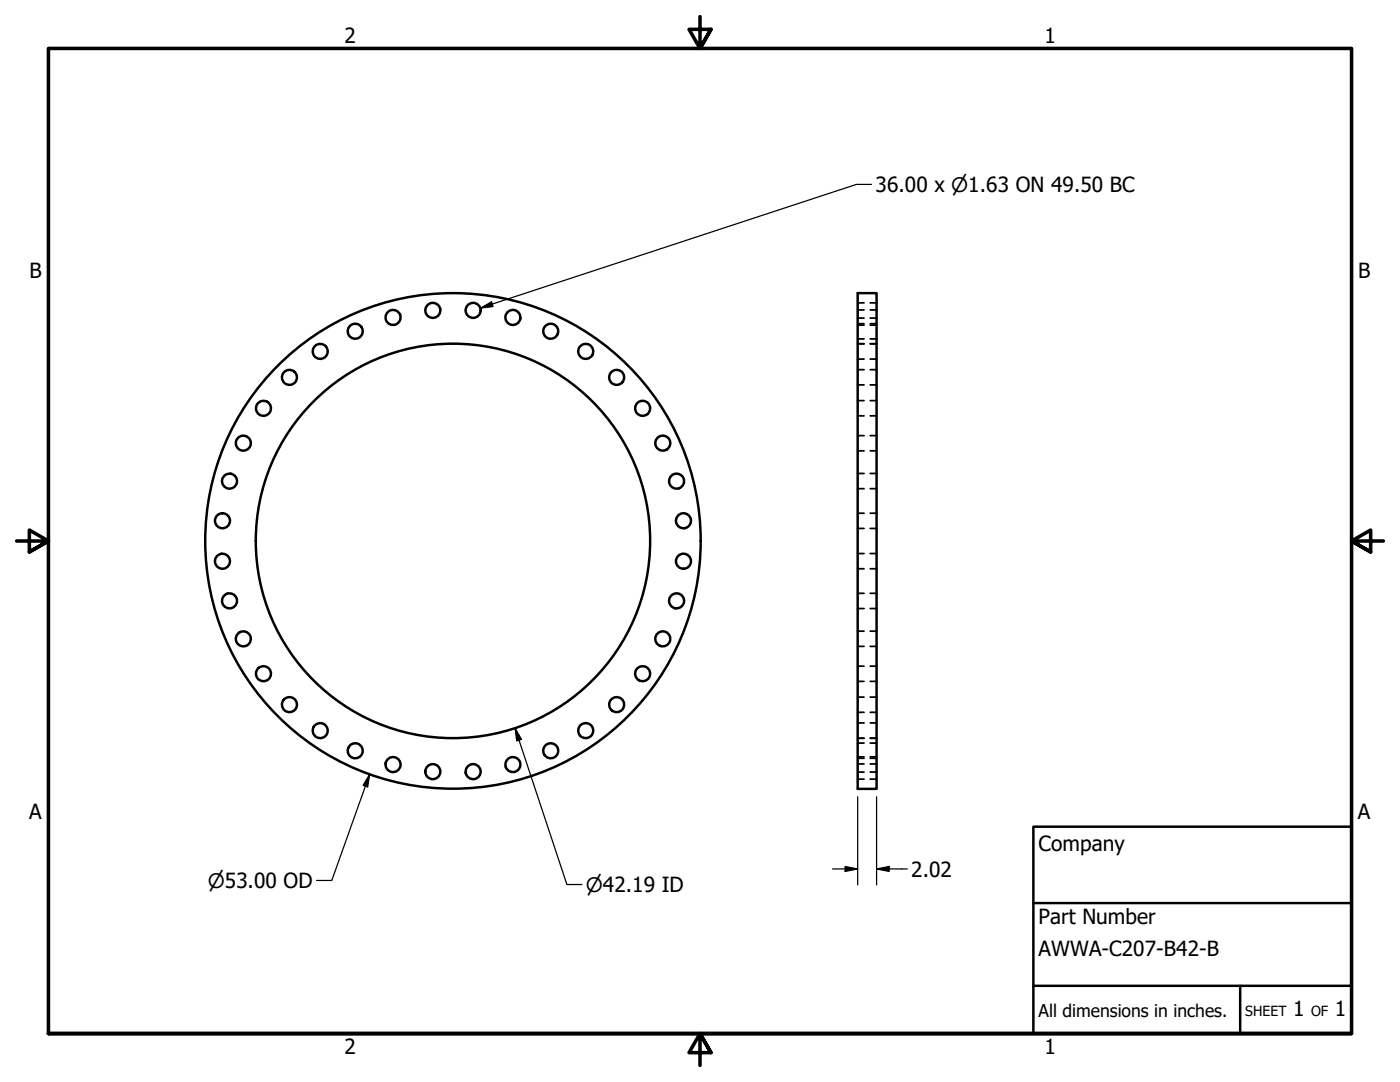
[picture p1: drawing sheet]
<svg xmlns="http://www.w3.org/2000/svg" width="279mm" height="216mm" viewBox="0 0 279 216" stroke-linecap="round" stroke-linejoin="round" font-family="sans-serif">
<!-- layer: Visible (ANSI) -->
<g fill="none" stroke="#000" stroke-width=".49">
<path d="M171.2 58.5h3.7v98.9h-3.7z"/>
<circle cx="57.8" cy="75.3" r="1.5"/>
<circle cx="63.9" cy="70.1" r="1.5"/>
<circle cx="70.9" cy="66.1" r="1.5"/>
<circle cx="78.4" cy="63.3" r="1.5"/>
<circle cx="86.4" cy="61.9" r="1.5"/>
<circle cx="94.4" cy="61.9" r="1.5"/>
<circle cx="102.4" cy="63.3" r="1.5"/>
<circle cx="109.9" cy="66.1" r="1.5"/>
<circle cx="116.9" cy="70.1" r="1.5"/>
<circle cx="123.1" cy="75.3" r="1.5"/>
<circle cx="45.8" cy="96" r="1.5"/>
<circle cx="48.6" cy="88.4" r="1.5"/>
<circle cx="52.6" cy="81.5" r="1.5"/>
<circle cx="128.3" cy="81.5" r="1.5"/>
<circle cx="132.3" cy="88.4" r="1.5"/>
<circle cx="135" cy="96" r="1.5"/>
<circle cx="44.4" cy="103.9" r="1.5"/>
<circle cx="44.4" cy="112" r="1.5"/>
<circle cx="45.8" cy="119.9" r="1.5"/>
<circle cx="90.4" cy="107.9" r="49.4"/>
<circle cx="90.4" cy="107.9" r="39.4"/>
<circle cx="135" cy="119.9" r="1.5"/>
<circle cx="136.4" cy="103.9" r="1.5"/>
<circle cx="136.4" cy="112" r="1.5"/>
<circle cx="48.6" cy="127.5" r="1.5"/>
<circle cx="52.6" cy="134.4" r="1.5"/>
<circle cx="128.3" cy="134.4" r="1.5"/>
<circle cx="132.3" cy="127.5" r="1.5"/>
<circle cx="57.8" cy="140.6" r="1.5"/>
<circle cx="63.9" cy="145.8" r="1.5"/>
<circle cx="70.9" cy="149.8" r="1.5"/>
<circle cx="78.4" cy="152.6" r="1.5"/>
<circle cx="86.4" cy="154" r="1.5"/>
<circle cx="94.4" cy="154" r="1.5"/>
<circle cx="102.4" cy="152.6" r="1.5"/>
<circle cx="109.9" cy="149.8" r="1.5"/>
<circle cx="116.9" cy="145.8" r="1.5"/>
<circle cx="123.1" cy="140.6" r="1.5"/>
</g>
<!-- layer: Hidden (ANSI) -->
<g fill="none" stroke="#000" stroke-width=".35">
<path d="M171.2 68.6h1.2M171.2 64.9h1.2M171.2 61.8h1.2M171.2 67.6h1.2M171.2 64.6h1.2M171.2 71.6h1.2M171.2 76.8h1.2M171.2 73.8h1.2M171.2 79.9h1.2M171.2 63.5h1.2M171.2 60.4h1.2M173.7 68.6h1.2"/>
<path d="M173.7 64.9h1.2M173.7 61.8h1.2M173.7 67.6h1.2M173.7 64.6h1.2M173.7 71.6h1.2M173.7 76.8h1.2M173.7 73.8h1.2M173.7 79.9h1.2M173.7 63.5h1.2M173.7 60.4h1.2M171.2 83h1.2M171.2 90h1.2"/>
<path d="M171.2 86.9h1.2M171.2 97.5h1.2M171.2 94.5h1.2M173.7 83h1.2M173.7 90h1.2M173.7 86.9h1.2M173.7 97.5h1.2M173.7 94.5h1.2M171.2 105.4h1.2M171.2 102.4h1.2M171.2 113.5h1.2M171.2 110.5h1.2"/>
<path d="M171.2 118.4h1.2M173.7 105.4h1.2M173.7 102.4h1.2M173.7 113.5h1.2M173.7 110.5h1.2M173.7 118.4h1.2M171.2 121.4h1.2M171.2 129h1.2M171.2 125.9h1.2M171.2 136h1.2M171.2 132.9h1.2M171.2 139.1h1.2"/>
<path d="M173.7 121.4h1.2M173.7 129h1.2M173.7 125.9h1.2M173.7 136h1.2M173.7 132.9h1.2M173.7 139.1h1.2M171.2 147.3h1.2M171.2 142.1h1.2M171.2 144.3h1.2M171.2 151.3h1.2M171.2 148.3h1.2M171.2 154.1h1.2"/>
<path d="M171.2 151h1.2M171.2 155.5h1.2M171.2 152.4h1.2M173.7 147.3h1.2M173.7 142.1h1.2M173.7 144.3h1.2M173.7 151.3h1.2M173.7 148.3h1.2M173.7 154.1h1.2M173.7 151h1.2M173.7 155.5h1.2M173.7 152.4h1.2"/>
</g>
<!-- layer: Border (ANSI) -->
<path d="M139.7 3.3v6.4l-2.2-3.8h4.4l-2.2 3.8 2.2-3.8M3.3 107.9h6.4l-3.8-2.1v4.3l3.8-2.2-3.8 2.2M276.1 107.9h-6.4l3.8-2.1v4.3l-3.8-2.2 3.8 2.2M9.7 206.2v-196.5h260v196.5h-260h260M141.9 210l-2.2-3.8 2.2 3.8h-4.4l2.2-3.8v6.4" fill="none" stroke="#000" stroke-width=".71"/>
<!-- layer: Title (ANSI) -->
<path d="M206.2 165h63.5v41.2h-63.5zM206.2 196.7h63.5M206.2 180.2h63.5M247.5 196.7v9.5" fill="none" stroke="#000" stroke-width=".49"/>
<!-- layer: Dimension (ANSI) -->
<path d="M173.9 36.8h-3l-75 24.7M95.9 61.5l2.2-1.3 .3 1zM73.8 154.5l-.4 2.5-.9-.3zM73.8 154.5l-7.6 21.2h-3M102.8 145.3l1.3 2.2-1 .3zM102.8 145.3l10.3 31.2h3M171.2 159v17.6M174.9 159v17.6M166.2 173.4h5M168.7 172.9l2.5 .5-2.5 .5zM174.9 173.4l2.5-.5v1zM174.9 173.4h6.2" fill="none" stroke="#000" stroke-width=".25"/>
<g fill="#000">
<path d="M95.9 61.5l2.2-1.3 .3 1z" fill-rule="evenodd"/>
<path d="M73.8 154.5l-.4 2.5-.9-.3z" fill-rule="evenodd"/>
<path d="M102.8 145.3l1.3 2.2-1 .3z" fill-rule="evenodd"/>
<path d="M168.7 172.9l2.5 .5-2.5 .5z" fill-rule="evenodd"/>
<path d="M174.9 173.4l2.5-.5v1z" fill-rule="evenodd"/>
</g>
<g font-size="4.2">
<text x="68.7" y="8.6">2</text>
<text x="208.4" y="8.6">1</text>
<text x="174.7" y="38.2">36.00 x ⌀1.63 ON 49.50 BC</text>
<text x="5.9" y="55.5">B</text>
<text x="271" y="55.5">B</text>
<text x="5.8" y="163.4">A</text>
<text x="271" y="163.4">A</text>
<text x="207.3" y="169.8">Company</text>
<text x="181.9" y="174.9">2.02</text>
<text x="207.3" y="184.4">Part Number</text>
<text x="207.3" y="190.7">AWWA-C207-B42-B</text>
<text x="258.1" y="202.8">1</text>
<text x="266.4" y="202.8">1</text>
<text x="68.7" y="210.3">2</text>
<text x="208.4" y="210.3">1</text>
</g>
<g font-size="4">
<text x="41.5" y="177.1">⌀53.00 OD</text>
<text x="116.9" y="177.9">⌀42.19 ID</text>
</g>
<text font-size="3.5" x="207.3" y="202.9">All dimensions in inches.</text>
<g font-size="2.8">
<text x="248.5" y="202.8">SHEET</text>
<text x="261.7" y="202.8">OF</text>
</g>
</svg>
